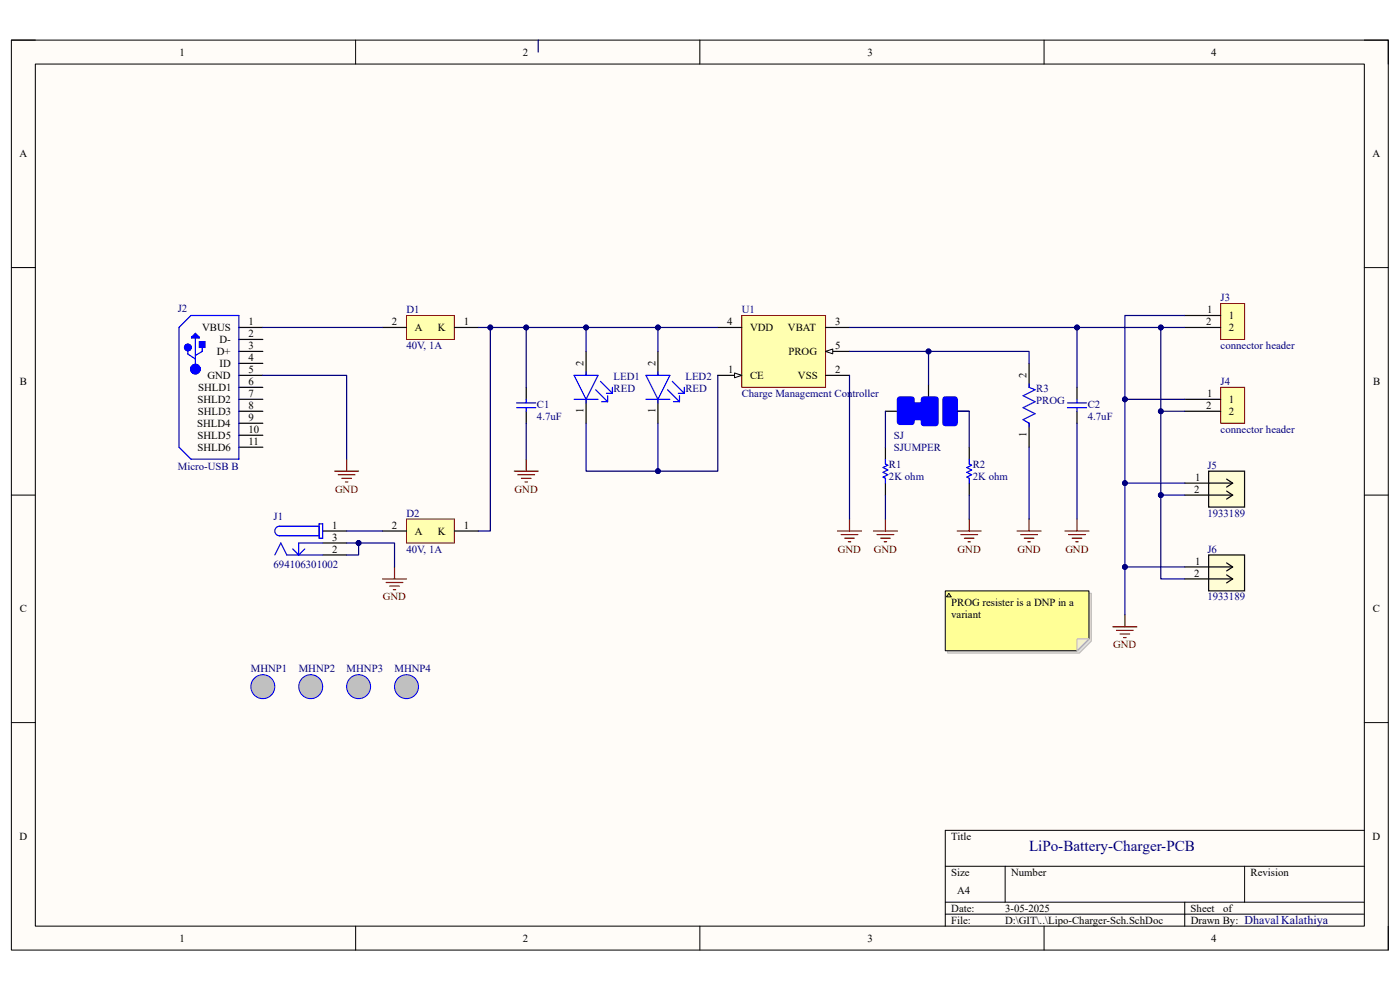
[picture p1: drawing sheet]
# Altium schematic sheet Lipo-Charger-Sch.SchDoc
size A4; SheetNumber: 1; SheetTotal: 1

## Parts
C1  4.7uF  [CAPC1206(3216)150_M]
C2  4.7uF  [CAPC1206(3216)150_M]
D1  40V, 1A  [ONSC-SMA-2-403D-02_V]
D2  40V, 1A  [ONSC-SMA-2-403D-02_V]
J1  694106301002  [694106301002]
J2  Micro-USB B  [USB-MICRO-B_V]
J3  connector header  [2-179276-2]
J4  connector header  [2-179276-2]
J5  1933189  [CONN02_1933189_PXC]
J6  1933189  [CONN02_1933189_PXC]
LED1  RED  [FP-SML-LX0603IW-TR-MFG]
LED2  RED  [FP-SML-LX0603IW-TR-MFG]
MHNP1  Mounting Hole Non-Plated 3.2mm  [MTHNP3P2]  (value not drawn)
MHNP2  Mounting Hole Non-Plated 3.2mm  [MTHNP3P2]  (value not drawn)
MHNP3  Mounting Hole Non-Plated 3.2mm  [MTHNP3P2]  (value not drawn)
MHNP4  Mounting Hole Non-Plated 3.2mm  [MTHNP3P2]  (value not drawn)
R1  2K ohm  [RESC2013X70X40LL20T20]
R2  2K ohm  [RESC2013X70X40LL20T20]
R3  PROG  [FP-CMF50-0]
SJ  SJUMPER  [SJUMPER-Footprint-1]
U1  Charge Management Controller  [SOT-23-OT5_M]

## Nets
GND: C1.1 C2.1 J1.2 J1.3 J2.5(GND) J3.1 J4.1 J5.1 J6.1 R1.1 R2.1 R3.1 U1.2(VSS)
NetC1_2: C1.2 D1.1(K) D2.1(K) LED1.2(A) LED2.2(A) U1.4(VDD)
NetC2_2: C2.2 J3.2 J4.2 J5.2 J6.2 U1.3(VBAT)
NetD1_2: D1.2(A) J2.1(VBUS)
NetD2_2: D2.2(A) J1.1
NetLED1_1: LED1.1(C) LED2.1(C) U1.1(CE)
NetR1_2: R1.2 SJ.1
NetR2_2: R2.2 SJ.3
NetR3_2: R3.2 SJ.2 U1.5(PROG)

Not connected (* = marked no-connect by the designer): J2 2(D-) 3(D+) 4(ID) 6(SHLD1) 7(SHLD2) 8(SHLD3) 9(SHLD4) 10(SHLD5) 11(SHLD6)

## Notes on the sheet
- PROG resister is a DNP in a variant
- LiPo-Battery-Charger-PCB
- Dhaval Kalathiya
